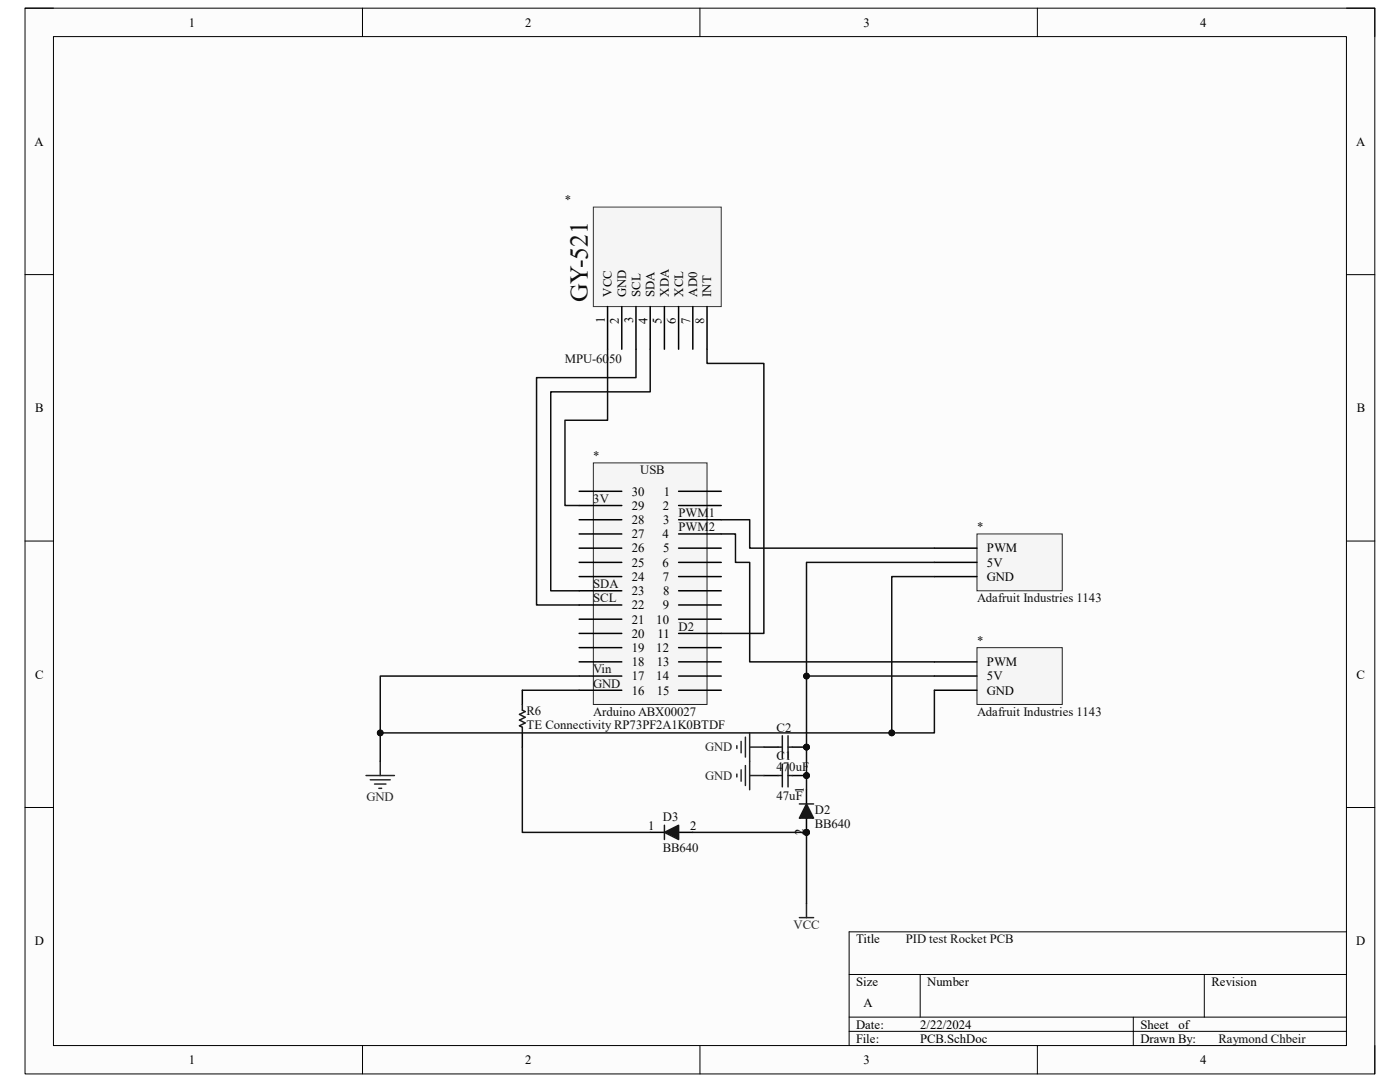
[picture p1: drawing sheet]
<svg xmlns="http://www.w3.org/2000/svg" width="279mm" height="216mm" viewBox="0 0 279 216" stroke-linecap="round" stroke-linejoin="round" font-family="sans-serif">
<path d="M5 1.6h269.4v212.7h-269.4z" fill-rule="evenodd" fill="#fcfcfc"/>
<path d="M5 1.6h269.4v212.7h-269.4z" fill="none" stroke="#000" stroke-width=".2"/>
<path d="M10.7 7.3h258v201.3h-258z" fill-rule="evenodd" fill="#fcfcfc"/>
<g fill="none" stroke="#000" stroke-width=".2">
<path d="M5 1.6h5.7M10.7 7.3h258v201.3h-258zM72.3 1.6v5.7M139.7 1.6v5.7M207 1.6v5.7M268.7 1.6h5.7v5.7M5 54.8h5.7M268.7 54.8h5.7M5 108h5.7M268.7 108h5.7M5 161.1h5.7M268.7 161.1h5.7"/>
<path d="M169.5 194.4h99.2M183.6 194.4v8.6M240.3 194.4v8.6M268.7 185.9h-99.2v22.7M72.3 208.6v5.7M139.7 208.6v5.7M169.5 203h99.2M169.5 205.8h99.2M207 208.6v5.7M226.2 203v5.6M274.4 208.6v5.7"/>
</g>
<path d="M118.4 92.4h22.7v48.2h-22.7z" fill-rule="evenodd" fill="#f5f5f5"/>
<path d="M118.4 92.4h22.7v48.2h-22.7z" fill="none" stroke="#262626" stroke-width=".2"/>
<g fill="none" stroke="#000" stroke-width=".3">
<path d="M115.6 98h8.5M135.4 98h8.5M115.6 100.9h8.5M115.6 103.7h8.5M115.6 106.5h8.5M115.6 109.4h8.5M115.6 112.2h8.5M115.6 115.1h8.5M115.6 117.9h8.5M135.4 100.9h8.5M135.4 103.7h8.5M135.4 106.5h8.5"/>
<path d="M135.4 109.4h8.5M135.4 112.2h8.5M135.4 115.1h8.5M135.4 117.9h8.5M115.6 120.7h8.5M115.6 123.6h8.5M115.6 126.4h8.5M115.6 129.2h8.5M115.6 132.1h8.5M115.6 134.9h8.5M115.6 137.7h8.5M135.4 120.7h8.5"/>
<path d="M135.4 123.6h8.5M135.4 126.4h8.5M135.4 129.2h8.5M135.4 132.1h8.5M135.4 134.9h8.5M135.4 137.7h8.5"/>
</g>
<path d="M118.4 41.3h25.5v19.9h-25.5z" fill-rule="evenodd" fill="#f5f5f5"/>
<path d="M118.4 41.3h25.5v19.9h-25.5z" fill="none" stroke="#343434" stroke-width=".2"/>
<path d="M121.3 61.2v8.5M124.1 61.2v8.5M126.9 61.2v8.5M129.8 61.2v8.5M132.6 61.2v8.5M135.4 61.2v8.5M138.3 61.2v8.5M141.1 61.2v8.5" fill="none" stroke="#000" stroke-width=".3"/>
<path d="M195 129.2h17v11.4h-17z" fill-rule="evenodd" fill="#f5f5f5"/>
<path d="M195 129.2h17v11.4h-17z" fill="none" stroke="#262626" stroke-width=".2"/>
<path d="M186.5 137.7h8.5M186.5 132.1h8.5M186.5 134.9h8.5" fill="none" stroke="#000" stroke-width=".3"/>
<path d="M195 106.5h17v11.4h-17z" fill-rule="evenodd" fill="#f5f5f5"/>
<path d="M195 106.5h17v11.4h-17z" fill="none" stroke="#262626" stroke-width=".2"/>
<path d="M186.5 115.1h8.5M186.5 109.4h8.5M186.5 112.2h8.5M104.2 137.7v2.9M104.2 146.2v2.9M129.8 166.1h2.8M135.4 166.1h2.9" fill="none" stroke="#000" stroke-width=".3"/>
<path d="M104.2 140.6v1.1l.6 .3-1.1 .6 1.1 .5-1.1 .6 1.1 .6-1.1 .5 .5 .3v1.1" fill="none" stroke="#1c1c1c" stroke-width=".3"/>
<path d="M73.1 154.7h5.6M73.9 155.6h4M74.8 156.4h2.2M75.6 157.3h.6M75.9 151.9v2.8M159.5 183.1h2.9M161 180.3v2.8" fill="none" stroke="#262626" stroke-width=".3"/>
<path d="M132.6 166.1l2.8-1.4v2.8z" fill="#1c1c1c"/>
<path d="M132.6 166.1l2.8-1.4v2.8zM132.6 164.7v2.8" fill="none" stroke="#1c1c1c" stroke-width=".3"/>
<circle cx="161" cy="166.1" r=".57" fill="#0e0e0e"/>
<circle cx="161" cy="166.1" r=".57" fill="none" stroke="#0e0e0e" stroke-width=".2"/>
<path d="M161 163.3v2.8" fill="none" stroke="#000" stroke-width=".3"/>
<circle cx="161" cy="166.1" r=".57" fill="#0e0e0e"/>
<circle cx="161" cy="166.1" r=".57" fill="none" stroke="#0e0e0e" stroke-width=".2"/>
<path d="M161 157.6v2.8" fill="none" stroke="#000" stroke-width=".3"/>
<path d="M161 160.4l1.4 2.9h-2.9z" fill="#1c1c1c"/>
<path d="M159.5 160.4h2.9M161 160.4l1.4 2.9h-2.9z" fill="none" stroke="#1c1c1c" stroke-width=".3"/>
<circle cx="161" cy="154.7" r=".57" fill="#0e0e0e"/>
<circle cx="161" cy="154.7" r=".57" fill="none" stroke="#0e0e0e" stroke-width=".2"/>
<path d="M152.4 154.7h2.9M158.1 154.7h2.9" fill="none" stroke="#000" stroke-width=".3"/>
<circle cx="161" cy="154.7" r=".57" fill="#0e0e0e"/>
<circle cx="161" cy="154.7" r=".57" fill="none" stroke="#0e0e0e" stroke-width=".2"/>
<path d="M155.3 154.7h.8M156.1 152.5v4.5M157.3 152.5v4.5M157.3 154.7h.8" fill="none" stroke="#1c1c1c" stroke-width=".3"/>
<path d="M147.1 154.5v.5M147.9 153.6v2.3M148.8 152.8v3.9M149.6 151.9v5.7M149.6 154.7h2.8" fill="none" stroke="#262626" stroke-width=".3"/>
<path d="M143.9 103.7h5.7v5.7h36.9M143.9 106.5h2.9v5.7h2.8v19.9h36.9M104.2 137.7h11.4M115.6 134.9h-39.7v17M104.2 149.1v17h25.6" fill="none" stroke="#0e0e0e" stroke-width=".3"/>
<circle cx="75.9" cy="146.2" r=".57" fill="#0e0e0e"/>
<circle cx="75.9" cy="146.2" r=".57" fill="none" stroke="#0e0e0e" stroke-width=".2"/>
<path d="M186.5 115.1h-8.5v31.1" fill="none" stroke="#0e0e0e" stroke-width=".3"/>
<circle cx="178" cy="146.2" r=".57" fill="#0e0e0e"/>
<circle cx="178" cy="146.2" r=".57" fill="none" stroke="#0e0e0e" stroke-width=".2"/>
<path d="M186.5 137.7v8.5h-110.6" fill="none" stroke="#0e0e0e" stroke-width=".3"/>
<circle cx="178" cy="146.2" r=".57" fill="#0e0e0e"/>
<circle cx="178" cy="146.2" r=".57" fill="none" stroke="#0e0e0e" stroke-width=".2"/>
<circle cx="75.9" cy="146.2" r=".57" fill="#0e0e0e"/>
<circle cx="75.9" cy="146.2" r=".57" fill="none" stroke="#0e0e0e" stroke-width=".2"/>
<path d="M121.3 69.7v14.2h-8.6v17h2.9M126.9 69.7v5.7h-19.8v45.3h8.5M129.8 69.7v8.5h-19.9v39.7h5.7M141.1 69.7v2.8h11.3v53.9h-8.5M138.3 166.1h22.7" fill="none" stroke="#0e0e0e" stroke-width=".3"/>
<circle cx="161" cy="166.1" r=".57" fill="#0e0e0e"/>
<circle cx="161" cy="166.1" r=".57" fill="none" stroke="#0e0e0e" stroke-width=".2"/>
<path d="M161 166.1v14.2" fill="none" stroke="#0e0e0e" stroke-width=".3"/>
<circle cx="161" cy="166.1" r=".57" fill="#0e0e0e"/>
<circle cx="161" cy="166.1" r=".57" fill="none" stroke="#0e0e0e" stroke-width=".2"/>
<circle cx="161" cy="149.1" r=".57" fill="#0e0e0e"/>
<circle cx="161" cy="149.1" r=".57" fill="none" stroke="#0e0e0e" stroke-width=".2"/>
<path d="M152.4 149.1h2.9M158.1 149.1h2.9" fill="none" stroke="#000" stroke-width=".3"/>
<circle cx="161" cy="149.1" r=".57" fill="#0e0e0e"/>
<circle cx="161" cy="149.1" r=".57" fill="none" stroke="#0e0e0e" stroke-width=".2"/>
<path d="M155.3 149.1h.8M156.1 146.8v4.5M157.3 146.8v4.5M157.3 149.1h.8" fill="none" stroke="#1c1c1c" stroke-width=".3"/>
<path d="M147.1 148.8v.6M147.9 147.9v2.3M148.8 147.1v4M149.6 146.2v5.7M149.6 149.1h2.8" fill="none" stroke="#262626" stroke-width=".3"/>
<path d="M186.5 134.9h-25.5v22.7" fill="none" stroke="#0e0e0e" stroke-width=".3"/>
<circle cx="161" cy="154.7" r=".57" fill="#0e0e0e"/>
<circle cx="161" cy="154.7" r=".57" fill="none" stroke="#0e0e0e" stroke-width=".2"/>
<circle cx="161" cy="149.1" r=".57" fill="#0e0e0e"/>
<circle cx="161" cy="149.1" r=".57" fill="none" stroke="#0e0e0e" stroke-width=".2"/>
<circle cx="161" cy="134.9" r=".57" fill="#0e0e0e"/>
<circle cx="161" cy="134.9" r=".57" fill="none" stroke="#0e0e0e" stroke-width=".2"/>
<path d="M186.5 112.2h-25.5v22.7" fill="none" stroke="#0e0e0e" stroke-width=".3"/>
<circle cx="161" cy="134.9" r=".57" fill="#0e0e0e"/>
<circle cx="161" cy="134.9" r=".57" fill="none" stroke="#0e0e0e" stroke-width=".2"/>
<text font-size="5.1" fill="#0e0e0e" x="117.3" y="60.3" transform="rotate(-90 117.3 60.3)">GY-521</text>
<g font-size="2.5">
<text x="37.7" y="5.3">1</text>
<text x="104.8" y="5.3">2</text>
<text x="172.3" y="5.3">3</text>
<text x="239.5" y="5.3">4</text>
<text x="6.9" y="29.1">A</text>
<text x="270.6" y="29.1">A</text>
<text x="122.1" y="59.2" transform="rotate(-90 122.1 59.2)">VCC</text>
<text x="125" y="59.2" transform="rotate(-90 125 59.2)">GND</text>
<text x="127.8" y="59.2" transform="rotate(-90 127.8 59.2)">SCL</text>
<text x="130.6" y="59.2" transform="rotate(-90 130.6 59.2)">SDA</text>
<text x="133.5" y="59.2" transform="rotate(-90 133.5 59.2)">XDA</text>
<text x="136.3" y="59.2" transform="rotate(-90 136.3 59.2)">XCL</text>
<text x="139.2" y="59.2" transform="rotate(-90 139.2 59.2)">AD0</text>
<text x="141.9" y="59.2" transform="rotate(-90 141.9 59.2)">INT</text>
<text x="120.7" y="64.4" transform="rotate(-90 120.7 64.4)">1</text>
<text x="123.5" y="64.6" transform="rotate(-90 123.5 64.6)">2</text>
<text x="126.4" y="64.5" transform="rotate(-90 126.4 64.5)">3</text>
<text x="129.2" y="64.6" transform="rotate(-90 129.2 64.6)">4</text>
<text x="132" y="64.6" transform="rotate(-90 132 64.6)">5</text>
<text x="134.9" y="64.6" transform="rotate(-90 134.9 64.6)">6</text>
<text x="137.7" y="64.6" transform="rotate(-90 137.7 64.6)">7</text>
<text x="140.5" y="64.6" transform="rotate(-90 140.5 64.6)">8</text>
<text x="7" y="82.3">B</text>
<text x="270.8" y="82.3">B</text>
<text x="126.1" y="101.7">29</text>
<text x="126.1" y="98.9">30</text>
<text x="132.3" y="101.7">2</text>
<text x="132.5" y="98.9">1</text>
<text x="126.1" y="107.4">27</text>
<text x="126.1" y="104.6">28</text>
<text x="132.2" y="107.4">4</text>
<text x="132.4" y="104.6">3</text>
<text x="126.1" y="113.1">25</text>
<text x="126.1" y="110.2">26</text>
<text x="132.2" y="113.1">6</text>
<text x="132.3" y="110.2">5</text>
<text x="197" y="110.2">PWM</text>
<text x="197" y="113.1">5V</text>
<text x="126.1" y="118.7">23</text>
<text x="126.1" y="115.9">24</text>
<text x="132.3" y="115.9">7</text>
<text x="132.3" y="118.7">8</text>
<text x="197" y="115.9">GND</text>
<text x="126.1" y="124.4">21</text>
<text x="126.1" y="121.6">22</text>
<text x="131" y="124.4">10</text>
<text x="132.3" y="121.6">9</text>
<text x="126.1" y="130.1">19</text>
<text x="126.1" y="127.3">20</text>
<text x="131" y="130.1">12</text>
<text x="131.2" y="127.3">11</text>
<text x="7" y="135.4">C</text>
<text x="126.1" y="135.8">17</text>
<text x="126.1" y="132.9">18</text>
<text x="131" y="135.8">14</text>
<text x="131.1" y="132.9">13</text>
<text x="197" y="132.9">PWM</text>
<text x="197" y="135.8">5V</text>
<text x="270.7" y="135.4">C</text>
<text x="126.1" y="138.6">16</text>
<text x="131.1" y="138.6">15</text>
<text x="197" y="138.6">GND</text>
<text x="160.4" y="158.2" transform="rotate(-90 160.4 158.2)">1</text>
<text x="129.4" y="165.5">1</text>
<text x="137.7" y="165.5">2</text>
<text x="160.4" y="166.7" transform="rotate(-90 160.4 166.7)">2</text>
<text x="6.9" y="188.6">D</text>
<text x="170.9" y="188.2">Title</text>
<text x="270.7" y="188.6">D</text>
<text x="170.9" y="196.7">Size</text>
<text x="185" y="196.7">Number</text>
<text x="241.8" y="196.7">Revision</text>
<text x="172.3" y="201">A</text>
<text x="170.9" y="205.2">Date:</text>
<text x="170.9" y="208.1">File:</text>
<text x="183.6" y="205.2">2/22/2024</text>
<text x="183.6" y="208.1">PCB.SchDoc</text>
<text x="227.6" y="205.2">Sheet</text>
<text x="227.6" y="208.1">Drawn By:</text>
<text x="235.2" y="205.2">of</text>
<text x="37.7" y="212.3">1</text>
<text x="104.8" y="212.3">2</text>
<text x="172.3" y="212.3">3</text>
<text x="239.5" y="212.3">4</text>
</g>
<g font-size="2.5" fill="#0e0e0e">
<text x="112.7" y="40.8">*</text>
<text x="112.7" y="72.5">MPU-6050</text>
<text x="118.4" y="91.8">*</text>
<text x="127.8" y="94.7">USB</text>
<text x="118.4" y="100.3">3V</text>
<text x="135.4" y="103.2">PWM1</text>
<text x="135.4" y="106">PWM2</text>
<text x="195" y="106">*</text>
<text x="118.4" y="117.3">SDA</text>
<text x="118.4" y="120.2">SCL</text>
<text x="135.4" y="125.9">D2</text>
<text x="195" y="120.2">Adafruit Industries 1143</text>
<text x="195" y="128.7">*</text>
<text x="118.4" y="134.4">Vin</text>
<text x="118.4" y="137.2">GND</text>
<text x="105.1" y="142.6">R6</text>
<text x="118.4" y="142.9">Arduino ABX00027</text>
<text x="195" y="142.9">Adafruit Industries 1143</text>
<text x="105.1" y="145.4">TE Connectivity RP73PF2A1K0BTDF</text>
<text x="155" y="146">C2</text>
<text x="155" y="151.6">C1</text>
<text x="155" y="153.9">470uF</text>
<text x="155" y="159.6">47uF</text>
<text x="132.3" y="163.8">D3</text>
<text x="162.6" y="162.4">D2</text>
<text x="162.6" y="165.3">BB640</text>
<text x="132.3" y="170.1">BB640</text>
<text x="180.8" y="188.2">PID test Rocket PCB</text>
<text x="243.2" y="208.1">Raymond Chbeir</text>
</g>
<g font-size="2.5" fill="#262626">
<text x="140.8" y="149.9">GND</text>
<text x="140.8" y="155.6">GND</text>
<text x="73.2" y="159.9">GND</text>
<text x="158.4" y="185.4">VCC</text>
</g>
</svg>
